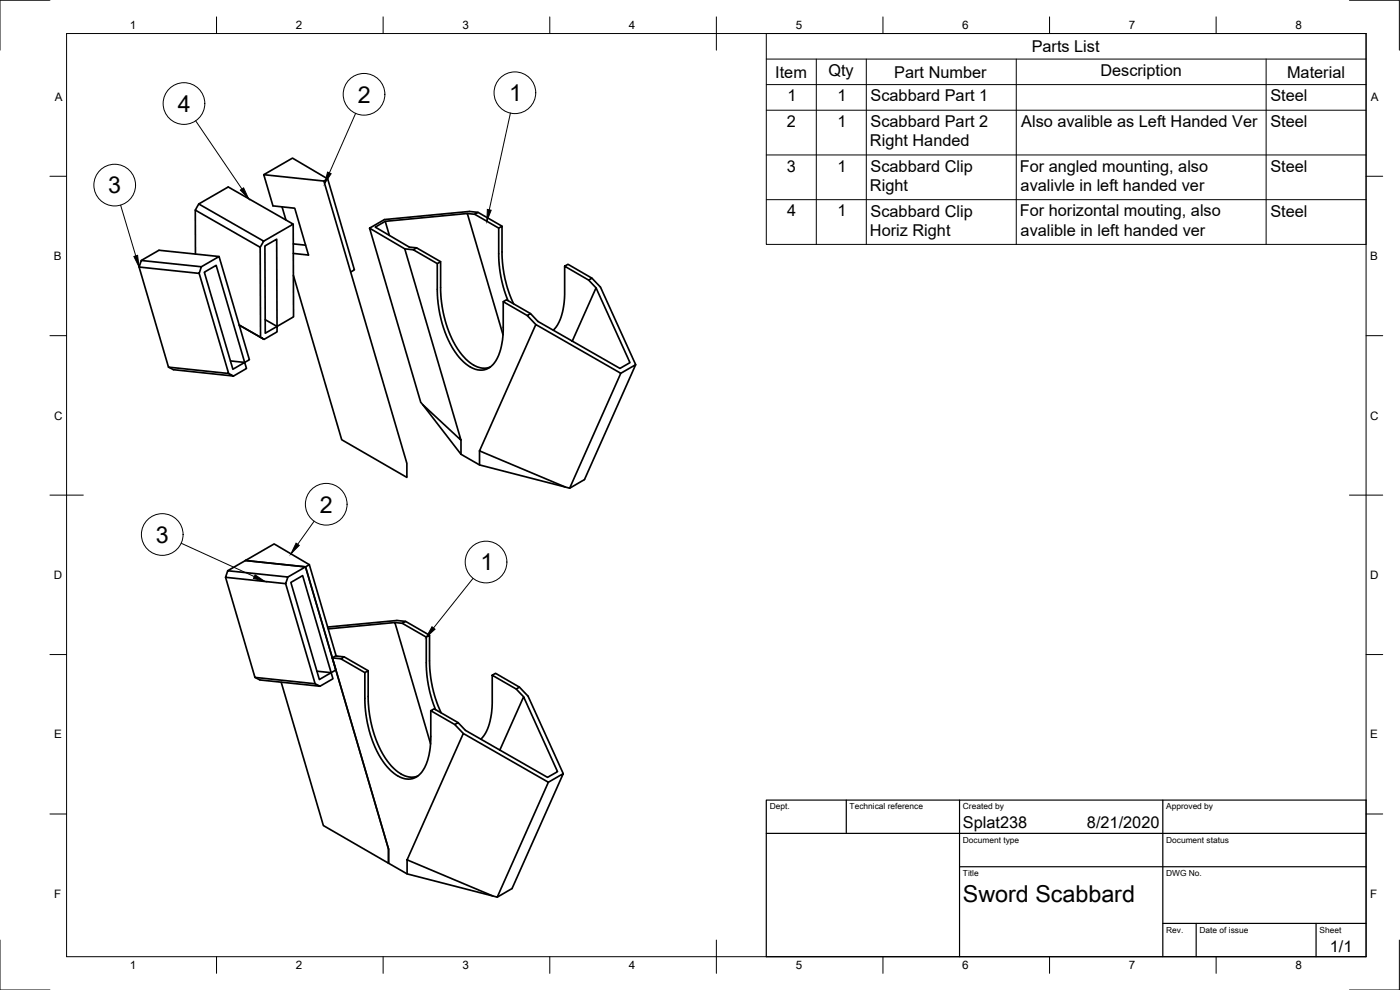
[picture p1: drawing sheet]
<svg xmlns="http://www.w3.org/2000/svg" width="420mm" height="297mm" viewBox="0 0 420 297" stroke-linecap="round" stroke-linejoin="round" font-family="sans-serif">
<!-- layer: Visible -->
<g fill="none" stroke="#000" stroke-width=".51">
<path d="M79.2 52.4l8.6-5 10.5 6.3M97.2 54.3l1.1-.6 8.1 27.3-1.2 .6M42.4 78.2l18 1.8-.6 2-18.1-1.9zM42.4 78.2l5.3-3.1 18 1.9-5.3 3M58.6 63l.1 13.2M59.6 61.2l19.5 11.2-1 1.8-19.5-11.2zM59.6 61.2l8.9-5.1 19.5 11.2-8.9 5.1M65.7 77l9.1 30.9-1.4 .8-4.2-.4M78.1 74.2l.1 27-6.4-3.7 7.5 4.3-1.1-.6M84.6 62.1l1.2 3.9M88 67.3l.1 27.8-5 2.8-3.5-2M88 76l4.6 .5-4.1-14-6.6-.7-2.7-9.4 18 1.9 24.9 84.7v4.2l-19.5-11.3-14.5-49.3"/>
<path d="M88 73.2l3.7 .4M115.6 66.4l-3 1.7 10.2 6 2.2 .3M116.9 70.6l-1.3-4.2 24.7-2.3 10.7 36.3M121.5 74.7l2.5 .2M132.2 78.5l-7.2-4.1-1 .5 7.2 4.2M140.3 64.1l2.2 .2M142.5 64.3l7.2 4.1 1-.5v8.6l.3 4.3 1.3 5.7 1.9 4.7M142.5 64.3l1-.6 7.2 4.2M143.5 63.7l-2.6-.3-25.5 2.5-4.5 2.6 15.4 52.2 12 11.4-16.8-57.4-10.6-6.2M149.7 68.4v8.6l.2 3.5 1.1 5.5 1.5 4.2M169.5 79.9l7.2 4.1 1-.5-7.2-4.2-1 .6v8.5l-.5 4.3-1.2 3.9-1.7 2.5M41.7 80.1l8.9 30.1 18 1.9-8.8-30.1"/>
<path d="M83.1 97.9l-3.5 2.1-.1-26.2 3.5-2 .1 27.8-3.8 2.2M151 90.5v8.6l-.5 4.8a8.8 8.8 0 0 1-4 6.6l-1.6 .5h-1.5l-1.8-.7-1.6-.9-1.7-1.6-1.6-2.1-2.5-4.5-1.8-5.2-1.1-6.4-.1-10.5 1-.6v8.7l.5 4.7 1.2 5.5 1.8 4.3 2.3 3.9 3 3.2 1.4 .9 1.7 .6 1.7 .2 1.3-.4M159.2 94.1l-7.2-4.2-1 .6 7.2 4.2M160.8 97.4l25.5 14.6-15.3 34.5-1.4-.4-25.7-10.8zM160.8 97.4l-2.6-2.7 1-.6 2.2 2.3 24.7 14.1 3-1.7-10.2-22.4-7.2 15.9M176.7 84l2.2 2.4M177.7 83.5l2.5 2.7 10.6 23.2M50.6 110.2l1.4 .7 18.1 1.9-1.5-.7M73.4 108.7l-3.5 2.1-8.6-29.1 3.6-2.1 9.1 31-3.9 2.2M186.3 112l4.5-2.6-15.4 34.5-4.4 2.6M126.9 121.4l11.4 14.9 5.6 3.2 25.7 6.6M138.3 132.1v4.2"/>
<path d="M143.9 135.3v4.2M67.7 173.2l8.8 30 18.1 2-8.9-30.1M68.3 171.2l18.1 1.9-.7 2-18-1.9zM73.7 168.2l18 1.9 24.9 84.7v4.2l-19.6-11.3-12.6-43M73.7 168.2l8.6-5 10.5 6.2M73.7 168.2l18 1.9-5.3 3M73.7 168.2l-5.4 3M98.5 188.7l20-1.9 10.7 36.4M99.7 197.4l16.9 57.4v4.2l5.6 3.2 25.7 6.6M99.7 197.4l1.2-.7-8.1-27.3-1.1 .7 9.1 30.9-1.4 .8-4.3-.4M99.7 197.4l2.6 .3M100.9 196.7l2.4 .4"/>
<path d="M118.5 186.8l2.2 .2M120.7 187l7.2 4.2 1-.6v8.6l.4 4.4 1.1 5.1 2 5.2M120.7 187l1-.6 7.2 4.2M121.7 186.4l-2.6-.2-20.8 1.9M127.9 191.2v8.8l.3 3.2 .9 4.7 1.6 5M76.5 203.2l1.5 .8 18 1.9-1.4-.7M99.4 201.8l-3.6 2.1-8.5-29.1 3.5-2.1 9.1 31-3.9 2.2M110.5 201.2l-7.2-4.1-1 .6 7.2 4.1M129.3 213.2v8.6l-.6 5.1a8.6 8.6 0 0 1-3.9 6.3l-1.7 .6-1.6-.1-1.4-.5-1.8-1.1-1.8-1.7-1.3-1.6-2.6-4.6-1.8-5.1-1.1-6.1-.2-11.2 1-.6v8.7l.4 4.5 1 4.7 2 5.3 2.4 4 1.2 1.5 1.9 1.7 1.5 .9 1.7 .6 1.4 .1 1.4-.4M137.5 216.8l-7.2-4.1-1 .5 7.2 4.2M147.7 202.6l7.2 4.1 1-.5-7.2-4.2-1 .6v8.5l-.3 3.5-1.1 4.2-1.1 1.9-.9 1.1M154.9 206.7l2.2 2.4"/>
<path d="M155.9 206.2l2.6 2.7 10.5 23.2M139 220.1l25.6 14.6-15.4 34.5-1.3-.4-25.7-10.8zM139 220.1l-2.5-2.7 1-.6 2.2 2.3 24.6 14.1 3-1.7-10.2-22.4-7.1 16M164.6 234.7l4.4-2.6-15.3 34.5-4.5 2.6M122.2 258v4.2"/>
</g>
<!-- layer: Border -->
<g fill="none" stroke="#000" stroke-width=".3">
<path d="M15 .1h-15v15M20 10.1h390v276.9h-390zM65 5.1v5M115 5.1v5M165 5.1v5M215 5.1v10M265 5.1v5M315 5.1v5M365 5.1v5M405 .1h15v15M15 52.9h5M410 52.9h5"/>
<path d="M15 100.7h5M410 100.7h5M15 148.6h10M405 148.6h10M15 196.4h5M410 196.4h5M15 244.2h5M410 244.2h5M0 282.1v14.9h15M65 287v5M115 287v5M165 287v5"/>
<path d="M215 282.1v9.9M265 287v5M315 287v5M365 287v5M420 282.1v14.9h-15"/>
</g>
<!-- layer: TitleBlock -->
<path d="M230 240.1h180v46.9h-180zM230 250h180M254 240.1v9.9M288 240.1v46.9M349 240.1v46.9M288 260.1h122M349 277.1h61M359 277.1v9.9M395 277.1v9.9" fill="none" stroke="#000" stroke-width=".36"/>
<!-- layer: BOM -->
<g fill="none" stroke="#000" stroke-width=".3">
<path d="M230 10.1h180v63.2h-180zM230 17.7h180M245 17.7v55.6M260 17.7v55.6M305 17.7v55.6M380 17.7v55.6M58.7 36.2l13.9 20.5M106.7 34l-7.9 17.9M153.2 33.9l-6.4 29.1M230 25.4h180M230 33.1h180M230 46.5h180"/>
<path d="M230 59.9h180M36.2 61.5l4.5 15.3M94.3 156.4l-5 6.9M54.4 163l21.9 10M142 173.5l-11.9 14.9"/>
<circle cx="55.2" cy="31.1" r="6.3"/>
<circle cx="109.3" cy="28.3" r="6.3"/>
<circle cx="154.5" cy="27.8" r="6.3"/>
<circle cx="34.4" cy="55.5" r="6.3"/>
<circle cx="97.9" cy="151.3" r="6.3"/>
<circle cx="48.7" cy="160.4" r="6.3"/>
<circle cx="145.9" cy="168.6" r="6.3"/>
</g>
<path d="M72.1 57l1-.6 1.5 3.2zM98.3 51.6l1.1 .5-2 3zM40.2 76.9l1.1-.3 .4 3.5zM146.3 62.8l1.1 .3-1.3 3.3zM76.6 172.5l2.9 2-3.4-1zM88.9 163l.9 .6-2.5 2.6zM129.6 188.1l1 .7-2.7 2.4z" fill="#000" stroke="#000" stroke-width=".3"/>
<g font-size="7">
<text x="53.4" y="33.6">4</text>
<text x="107.4" y="30.8">2</text>
<text x="152.8" y="30.3">1</text>
<text x="32.5" y="58">3</text>
<text x="96" y="153.8">2</text>
<text x="46.8" y="162.9">3</text>
<text x="144.2" y="171.2">1</text>
<text x="289" y="270.6">Sword Scabbard</text>
</g>
<g font-size="4.9">
<text x="309.6" y="15.6">Parts List</text>
<text x="232.7" y="23.3">Item</text>
<text x="248.6" y="22.8">Qty</text>
<text x="268.4" y="23.3">Part Number</text>
<text x="330.2" y="22.8">Description</text>
<text x="386.3" y="23.3">Material</text>
<text x="236.3" y="30.4">1</text>
<text x="251.3" y="30.4">1</text>
<text x="261.3" y="30.4">Scabbard Part 1</text>
<text x="381.3" y="30.4">Steel</text>
<text x="236.2" y="38.1">2</text>
<text x="251.3" y="38.1">1</text>
<text x="261.3" y="38.1">Scabbard Part 2</text>
<text x="306.5" y="38.1">Also avalible as Left Handed Ver</text>
<text x="381.3" y="38.1">Steel</text>
<text x="261.1" y="43.9">Right Handed</text>
<text x="236.1" y="51.5">3</text>
<text x="251.3" y="51.5">1</text>
<text x="261.3" y="51.5">Scabbard Clip</text>
<text x="306.1" y="51.5">For angled mounting, also</text>
<text x="381.3" y="51.5">Steel</text>
<text x="261.1" y="57.4">Right</text>
<text x="306.3" y="57.4">avalivle in left handed ver</text>
<text x="236.2" y="64.9">4</text>
<text x="251.3" y="64.9">1</text>
<text x="261.3" y="65">Scabbard Clip</text>
<text x="306.1" y="64.9">For horizontal mouting, also</text>
<text x="381.3" y="65">Steel</text>
<text x="261.1" y="70.8">Horiz Right</text>
<text x="306.3" y="70.8">avalible in left handed ver</text>
<text x="289" y="248.5">Splat238</text>
<text x="326.2" y="248.5">8/21/2020</text>
<text x="399.1" y="285.7">1/1</text>
</g>
<g font-size="3.5">
<text x="39" y="8.8">1</text>
<text x="88.8" y="8.8">2</text>
<text x="138.8" y="8.8">3</text>
<text x="188.7" y="8.8">4</text>
<text x="238.8" y="8.8">5</text>
<text x="288.7" y="8.8">6</text>
<text x="338.8" y="8.8">7</text>
<text x="388.8" y="8.8">8</text>
<text x="16.4" y="30.2">A</text>
<text x="411.4" y="30.2">A</text>
<text x="16.2" y="78">B</text>
<text x="411.2" y="78">B</text>
<text x="16.2" y="125.9">C</text>
<text x="411.2" y="125.9">C</text>
<text x="16.2" y="173.7">D</text>
<text x="411.2" y="173.7">D</text>
<text x="16.2" y="221.6">E</text>
<text x="411.2" y="221.6">E</text>
<text x="16.2" y="269.4">F</text>
<text x="411.2" y="269.4">F</text>
<text x="39" y="290.8">1</text>
<text x="88.8" y="290.8">2</text>
<text x="138.8" y="290.8">3</text>
<text x="188.7" y="290.8">4</text>
<text x="238.8" y="290.8">5</text>
<text x="288.7" y="290.8">6</text>
<text x="338.8" y="290.8">7</text>
<text x="388.8" y="290.8">8</text>
</g>
<g font-size="2.5">
<text x="231" y="242.9">Dept.</text>
<text x="255" y="242.9">Technical reference</text>
<text x="289" y="242.9">Created by</text>
<text x="350" y="242.9">Approved by</text>
<text x="289" y="252.8">Document type</text>
<text x="350" y="252.8">Document status</text>
<text x="289" y="262.9">Title</text>
<text x="350" y="262.9">DWG No.</text>
<text x="350" y="279.9">Rev.</text>
<text x="360" y="279.9">Date of issue</text>
<text x="396" y="279.9">Sheet</text>
</g>
</svg>
